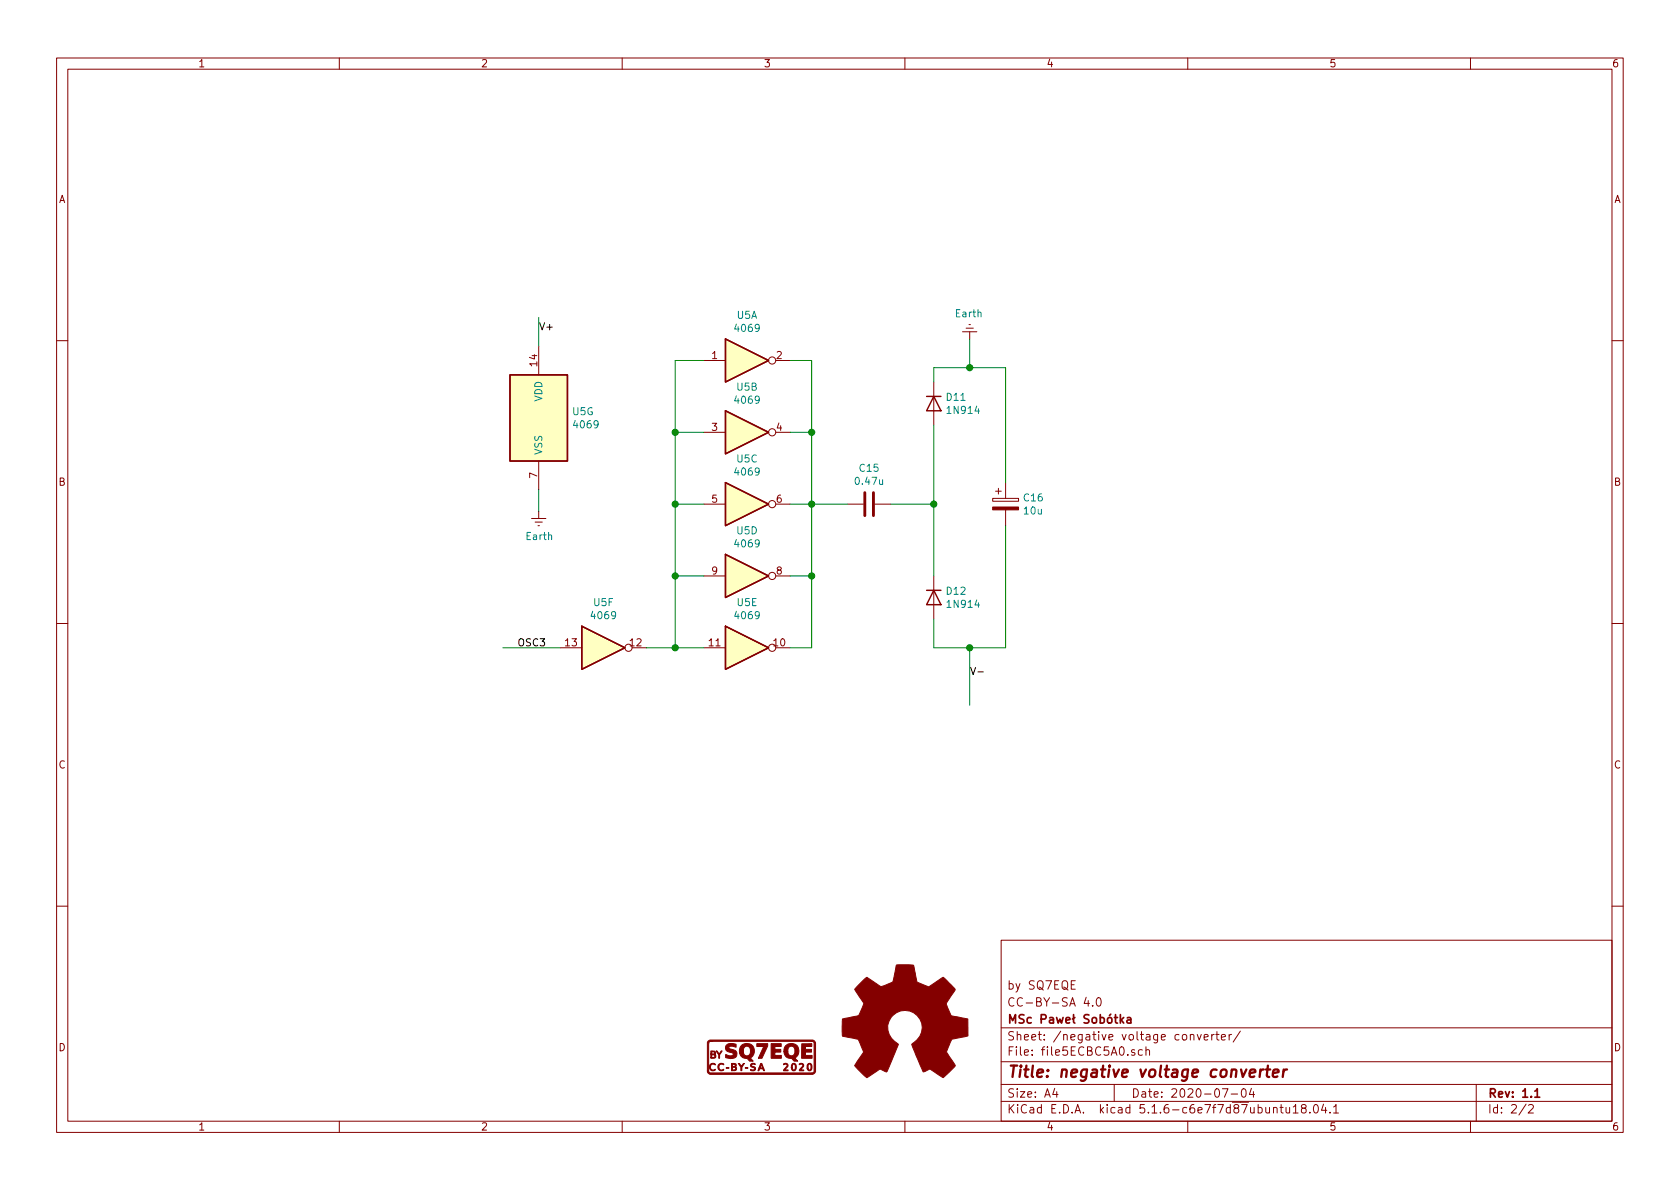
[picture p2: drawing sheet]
<svg xmlns="http://www.w3.org/2000/svg" width="297mm" height="210mm" viewBox="0 0 297 210" stroke-linecap="round" stroke-linejoin="round" font-family="sans-serif">
<g fill="none" stroke="#840000" stroke-width=".18">
<path d="M10 10.3h277v189.9h-277zM12 12.2h273v186.1h-273zM60 10.3v1.9M110 10.3v1.9M160 10.3v1.9M210 10.3v1.9M260 10.3v1.9M170.2 58.7h2.5M170.8 58h1.3M171.3 57.4h.3M171.4 58.7v1.2M10 60.2h2"/>
<path d="M95.2 61.2v5.1M124.5 63.7h3.8M124.5 76.4h3.8M137.2 63.7h2.5M137.2 76.4h2.5M165.1 67.6v7.6M285 60.2h2M94 91.7h2.5M94.6 92.3h1.3M95.1 93h.3M95.2 81.5v5.1M95.2 90.4v1.3"/>
<path d="M124.5 89.1h3.8M137.2 89.1h2.5M149.9 89.1h2.8M154.7 89.1h2.8M175.5 88.1h4.6v.5h-4.6zM176 86.9h1M176.5 86.4v1M177.8 85.3v2.8M177.8 90.2v2.8M10 110.3h2M99.1 114.5h3.8M111.8 114.5h2.5"/>
<path d="M124.5 114.5h3.8M124.5 101.8h3.8M137.2 114.5h2.5M137.2 101.8h2.5M165.1 101.8v7.7M285 110.3h2M10 160.2h2M177 166.3h108v32h-108zM190.1 173.4h-.7v1.5h.7M192 176.3l-.3 1.1h.9M192.4 176.9v1M193.2 177.8v.1"/>
<path d="M194 176.6l.3-.2a.94 .94 0 0 1 0 1.5 .79 .79 0 0 1-.3-1.3zM285 160.2h2M60 198.3v1.9M110 198.3v1.9M160 198.3v1.9M177 194.8h108M177 191.8h108M177 187.8h108M177 181.8h108M186.5 192.5l-.4 1h1M186.8 193v1M197 191.8v3"/>
<path d="M200.6 185.7l-.3-.1-.2 .2v.2l.5 .2v.3h-.5M202 185.7l-.5-.1-.2 .3v.6l.2 .1 .5-.1M202.6 185.7l.2-.1 .4 .1 .1 .9M202.6 185.1v1.5M210 198.3v1.9M210.5 183.1l.2-.2 .3 .1 .1 .9M211.7 182.9l.3 1 .4-1M212.9 183.4l.7-.1-.1-.3-.4-.1-.2 .2 .1 .7h.5M214.2 182.9v1M214.7 182.9l-.5 .3M215 182.9h.5M215.2 182.4v1.3l.3 .2"/>
<path d="M216 183.4l.7-.1-.1-.3-.4-.1-.2 .2v.7h.6M216.1 192.5h1l-.6 1.5M217.3 182.9v1M217.7 193.5h1.1M217.8 182.9l-.4 .1-.1 .2M219.3 182.3l-1.3 2M219.6 192.7l.4-.2a.94 .94 0 0 1 0 1.5 .82 .82 0 0 1-.4-1.3zM221.3 192.5l-.4 1h.9M221.6 193v1M225.2 196l.2-.2 .3 .1 .1 .9M226.3 195.8h.6M226.5 195.3v1.3l.4 .2"/>
<path d="M227.4 195.8l.1 .9 .3 .1 .2-.1M228 195.8v1M228.7 195.8l.4-.5v1.5M228.7 196.8h.8M230.4 196l-.3-.2v-.3a.48 .48 0 0 1 .8 0l-.1 .4-.7 .2v.4l.3 .3h.3l.2-.3v-.4l-.2-.1M231.6 196.7v.1M232.4 195.4l.2-.1a.8 .8 0 0 1 .5 .8 .8 .8 0 0 1-.5 .7 1 1 0 0 1-.2-1.4zM234 195.2l-.3 1.1h.9M234.4 195.8v1M235.2 196.7v.1M235.8 195.8l.4-.5v1.5M235.8 196.8h.9"/>
<path d="M260 198.3v1.9M261 191.8v6.5M269.8 195.2l-1.2 2M270.3 195.5l.2-.2h.3l.3 .5-.9 1h.9"/>
<circle cx="136.5" cy="76.4" r=".63"/>
<circle cx="136.5" cy="63.7" r=".63"/>
<circle cx="136.5" cy="89.1" r=".63"/>
<circle cx="111.1" cy="114.5" r=".63"/>
<circle cx="136.5" cy="114.5" r=".63"/>
<circle cx="136.5" cy="101.8" r=".63"/>
</g>
<path d="M198.1 179.4v1.5M198.7 179.9l-.6 .6M198.2 180.4l.5 .5M199.3 180h.6v.9M199.9 180.3l-.4 .1-.3 .2 .3 .3 .4-.1M271.4 193l.4-.5v1.5M271.4 194h.8" fill="none" stroke="#840000" stroke-width=".3"/>
<path d="M222.9 189.1l-.2 1.3M223.4 189.1a.55 .55 0 0 0-.6 .4M223.8 189.1h.8M224.2 188.4l-.2 1.8 .1 .1 .3 .1M225.1 189.8l1-.2-.1-.4-.5-.1-.4 .3v.9l.2 .1 .6-.1M227 189.1l-.2 1.3M227.6 189.1a.55 .55 0 0 0-.7 .4" fill="none" stroke="#840000" stroke-width=".41"/>
<path d="M128.3 59.9l7.6 3.8-7.6 3.9zM90.2 66.3h10.1v15.2h-10.1zM128.3 72.6l7.6 3.8-7.6 3.9zM163.8 70.1h2.6M165.1 70.1l1.3 2.5h-2.6zM128.3 85.3l7.6 3.8-7.6 3.9zM128.3 98l7.6 3.8-7.6 3.9zM102.9 110.7l7.6 3.8-7.6 3.9zM128.3 110.7l7.6 3.8-7.6 3.9zM163.8 104.4h2.6M165.1 104.4l1.3 2.5h-2.6z" fill="none" stroke="#840000" stroke-width=".25"/>
<g fill="#840000" stroke="#840000" stroke-width=".18">
<path d="M131.8 188.8h.4v.1h-.4z"/>
<path d="M128.4 188.8h.5v.1h-.5z"/>
<path d="M136.3 184.6h1.8v.5h-1.1v.5h1v.4h-1v.6h1.2v.5h-1.9z"/>
<path d="M141.8 184.6h1.7v.5h-1.1v.5h1.1v.4h-1.1v.6h1.2v.5h-1.9z"/>
<path d="M130.5 188.1h.2l.4 .5 .3-.5h.2a1.28 1.28 0 0 0-.4 1.2h-.2v-.6z"/>
<path d="M133.8 184.6h1.9v.4l-1 2.1h-.6l.9-2h-1.2z"/>
<path d="M126.6 185.9h.2l.4 .5 .3-.6 .2 .1-.5 .6v.6h-.1v-.6z"/>
<path d="M141.3 188.1h.1a.47 .47 0 0 1 .7 .2 .47 .47 0 0 1-.3 .6l-.3 .3h.6v.2h-.8l.1-.3 .5-.6a.33 .33 0 0 0-.2-.4 .33 .33 0 0 0-.4 .2z"/>
<path d="M138.6 188.1a.44 .44 0 0 1 .6 0 .44 .44 0 0 1 0 .6l-.4 .5h.5v.2h-.8l.7-1-.2-.2-.5 .1z"/>
<path d="M134.5 188.1h.2l.5 1.2h-.2l-.1-.3h-.6l-.1 .3h-.2l.2-.5 .6 .1-.2-.6-.2 .5h-.2z"/>
<path d="M142.8 188.2a.42 .42 0 0 1 .5-.1 .42 .42 0 0 1 .3 .4l-.1 .7-.5 .2-.3-.5h.2l.1 .3h.3l.1-.8a.26 .26 0 0 0-.3-.2 .26 .26 0 0 0-.2 .3v.4h-.2z"/>
<path d="M125.5 188.3l.5-.3a.35 .35 0 0 1 .5 .3 .51 .51 0 0 0-.8 0 .51 .51 0 0 0 0 .8 .51 .51 0 0 0 .8 0 .54 .54 0 0 1-.6 .2 .54 .54 0 0 1-.4-.5z"/>
<path d="M127 188.3a.49 .49 0 0 1 .5-.3 .49 .49 0 0 1 .4 .3 .5 .5 0 0 0-.8 .2v.4a.47 .47 0 0 0 .4 .3 .47 .47 0 0 0 .5-.1 .64 .64 0 0 1-.9 .1 .64 .64 0 0 1-.1-.9z"/>
<path d="M129.3 188.1h.8l.1 .2-.2 .3 .2 .2-.1 .4-.8 .2v-.2h.6l.1-.2-.1-.3h-.4v.5h-.2v-.6h.5a.2 .2 0 0 0 .2-.2 .2 .2 0 0 0-.1-.2h-.4v.4h-.2z"/>
<path d="M140.1 188.1l.2-.1a.68 .68 0 0 1 .5 .7 .68 .68 0 0 1-.6 .7l-.3-.6h.2a.29 .29 0 0 0 .1 .3 .29 .29 0 0 0 .3 0l.1-.2-.1-.6a.28 .28 0 0 0-.3-.1 .28 .28 0 0 0-.1 .4v.2h-.2z"/>
<path d="M125.7 185.8h.3a.35 .35 0 0 1 .5 .2 .35 .35 0 0 1-.2 .5l.3 .2-.1 .3-.1 .1h-.7v-.1h.5l.2-.1-.1-.3-.5-.1v.5h-.1v-.6l.6-.1v-.3h-.5v.4h-.1z"/>
<path d="M125.2 184.1l.3-.2h18.2l.5 .5v5.1l-.5 .5h-18.2l-.3-.2-.1-.4h.2l.3 .3h18.1l.2-.2v-5.1l-.2-.2-.5-.1-17.6 .1-.3 .2v.2v4.8h-.2v-5z"/>
<path d="M132.8 188.2l.4-.2 .3 .1v.2l-.4-.1a.19 .19 0 0 0-.2 .1 .19 .19 0 0 0 .1 .3l.6 .2v.3l-.3 .3-.6-.2v-.1l.5 .1 .2-.1a.58 .58 0 0 0-.6-.5z"/>
<path d="M138.9 184.9a1.38 1.38 0 0 1 2.1 .1 1.38 1.38 0 0 1-.5 2.1l.5 .5h-.6a1.81 1.81 0 0 0-1.3-.6l-.4-.5-.1-.6h.7a.63 .63 0 0 0 .5 .8 .63 .63 0 0 0 .7-.5v-.6a.66 .66 0 0 0-.8-.6 .66 .66 0 0 0-.4 .9h-.7l.1-.6z"/>
<path d="M128.4 184.8a1.68 1.68 0 0 1 1.7-.1v.5l-.7-.2h-.3l-.2 .2v.2l.7 .2a.81 .81 0 0 1 .7 1 .81 .81 0 0 1-1.1 .6l-.9-.2v-.5h.2a.83 .83 0 0 0 1.1 0v-.2l-.3-.2a.84 .84 0 0 1-.9-.4 .84 .84 0 0 1 0-.9z"/>
<path d="M131.1 184.9a1.39 1.39 0 0 1 2.1 .2 1.39 1.39 0 0 1-.5 2l.5 .5h-.7a1.67 1.67 0 0 0-1.2-.6l-.3-.3-.2-.5h.6a.62 .62 0 0 0 .7 .5 .62 .62 0 0 0 .6-.6 .72 .72 0 0 0-.2-.9 .72 .72 0 0 0-.8-.1l-.3 .4v.7h-.6v-.7z"/>
<path d="M151.8 174.2l1.5-1.4 2.4 1.6a4.7 4.7 0 0 0 2.2-.8l.6-2.9h2.9a.92 .92 0 0 1 .3 .9l.5 2.1 2 .8 2.4-1.6a.97 .97 0 0 1 .9 .6l1.4 1.5-1.5 2.4-.1 .2 .2 .6 .7 1.4 2.9 .6v3l-2.8 .6-.9 2.2 1.5 2.4-1.5 1.6a.81 .81 0 0 1-.8 .5l-2.2-1.5-1.2 .5-2-4.8a3.1 3.1 0 0 0 1.8-3.5 3.1 3.1 0 0 0-3-2.5 3.1 3.1 0 0 0-3 2.4 3.1 3.1 0 0 0 1.7 3.5l.2 .1-2.1 4.9-1.1-.5a3.5 3.5 0 0 0-1.6 1l-.8 .5-2.1-2.1a.93 .93 0 0 1 .4-.9l1.1-1.6-.9-2.1a3.7 3.7 0 0 0-1.9-.5l-1-.2v-2.9a.87 .87 0 0 1 1-.3l1.9-.4 .7-1.4a.82 .82 0 0 0 0-1.2l-1.4-2.1z"/>
<path d="M175.5 89.7h4.6v.5h-4.6z"/>
</g>
<g fill="#ffffc2" stroke="#ffffc2" stroke-width=".18">
<path d="M90.2 66.3h10.1v15.2h-10.1z"/>
<path d="M102.9 110.7l7.6 3.8-7.6 3.9z"/>
<path d="M128.3 110.7l7.6 3.8-7.6 3.9z"/>
<path d="M128.3 85.3l7.6 3.8-7.6 3.9z"/>
<path d="M128.3 59.9l7.6 3.8-7.6 3.9z"/>
<path d="M128.3 72.6l7.6 3.8-7.6 3.9z"/>
<path d="M128.3 98l7.6 3.8-7.6 3.9z"/>
</g>
<path d="M152.9 87.1v4.1M154.4 87.1v4.1" fill="none" stroke="#840000" stroke-width=".51"/>
<g fill="none" stroke="#008400" stroke-width=".18">
<path d="M95.2 56.1v5.1M171.4 59.9v5.1M119.4 76.4h5.1M124.5 63.7h-5.1v50.8M139.7 63.7h3.8v50.8h-3.8M139.7 76.4h3.8M165.1 67.6v-2.6h12.7v20.3M165.1 75.2v26.6M95.2 86.6v3.8M119.4 89.1h5.1M139.7 89.1h10.2M157.5 89.1h7.6"/>
<path d="M177.8 93v21.5h-12.7v-5M88.9 114.5h10.2M114.3 114.5h10.2M119.4 101.8h5.1M139.7 101.8h3.8M171.4 114.5v10.2"/>
</g>
<path d="M171.6 118l.5 1.3 .4-1.3M172.9 118.8h1" fill="none" stroke="#000" stroke-width=".18"/>
<g fill="#008400" stroke="#008400" stroke-width=".25">
<circle cx="171.5" cy="65" r=".51"/>
<circle cx="119.4" cy="114.5" r=".51"/>
<circle cx="119.4" cy="76.4" r=".51"/>
<circle cx="119.4" cy="101.8" r=".51"/>
<circle cx="143.5" cy="76.4" r=".51"/>
<circle cx="143.5" cy="101.8" r=".51"/>
<circle cx="171.5" cy="114.5" r=".51"/>
<circle cx="165.1" cy="89.1" r=".51"/>
<circle cx="143.5" cy="89.1" r=".51"/>
<circle cx="119.4" cy="89.1" r=".51"/>
</g>
<text font-size="2.8" fill="#840000" x="178" y="190.5">Title: negative voltage converter</text>
<g font-size="2.1" fill="#840000">
<text x="178" y="178">CC-BY-SA 4.0</text>
<text x="178" y="175">by SQ7EQE</text>
<text x="178" y="184">Sheet: /negative voltage converter/</text>
<text x="178" y="181">MSc Pawe Sobótka</text>
<text x="178" y="186.7">File: file5ECBC5A0.sch</text>
<text x="178" y="196.9">KiCad E.D.A. kicad 5.1.6-c6e7f7d87ubuntu18.04.1</text>
<text x="178" y="194.1">Size: A4</text>
<text x="200" y="194.1">Date: 2020-07-04</text>
<text x="263" y="194.1">Rev: 1.1</text>
<text x="263" y="196.9">Id: 2/2</text>
</g>
<g font-size="1.8" fill="#840000">
<text x="35" y="11.9">1</text>
<text x="85" y="11.9">2</text>
<text x="135" y="11.9">3</text>
<text x="185" y="11.9">4</text>
<text x="235" y="11.9">5</text>
<text x="285" y="11.9">6</text>
<text x="10.4" y="35.9">A</text>
<text x="285.4" y="35.9">A</text>
<text x="95" y="64.7" transform="rotate(-90 95 64.7)">14</text>
<text x="125.9" y="63.5">1</text>
<text x="137.3" y="63.5">2</text>
<text x="125.9" y="76.2">3</text>
<text x="137.3" y="76.2">4</text>
<text x="10.4" y="85.9">B</text>
<text x="95" y="84.6" transform="rotate(-90 95 84.6)">7</text>
<text x="125.9" y="88.9">5</text>
<text x="137.3" y="88.9">6</text>
<text x="285.4" y="85.9">B</text>
<text x="125.9" y="101.6">9</text>
<text x="137.3" y="101.6">8</text>
<text x="100" y="114.3">13</text>
<text x="111.4" y="114.3">12</text>
<text x="125.4" y="114.3">11</text>
<text x="136.8" y="114.3">10</text>
<text x="10.4" y="135.9">C</text>
<text x="285.4" y="135.9">C</text>
<text x="10.4" y="185.9">D</text>
<text x="285.4" y="185.9">D</text>
<text x="35" y="199.9">1</text>
<text x="85" y="199.9">2</text>
<text x="135" y="199.9">3</text>
<text x="185" y="199.9">4</text>
<text x="235" y="199.9">5</text>
<text x="285" y="199.9">6</text>
</g>
<g font-size="1.8">
<text x="95.2" y="58.4">V+</text>
<text x="91.4" y="114.3">OSC3</text>
</g>
<g font-size="1.8" fill="#008484">
<text x="130.1" y="58.7">4069</text>
<text x="130.3" y="56.4">U5A</text>
<text x="169" y="56.1">Earth</text>
<text x="95.9" y="71" transform="rotate(-90 95.9 71)">VDD</text>
<text x="130.1" y="71.4">4069</text>
<text x="130.3" y="69.1">U5B</text>
<text x="167.4" y="70.9">D11</text>
<text x="101.3" y="73.4">U5G</text>
<text x="101.6" y="75.7">4069</text>
<text x="167.7" y="73.2">1N914</text>
<text x="95.9" y="80.5" transform="rotate(-90 95.9 80.5)">VSS</text>
<text x="130.3" y="81.8">U5C</text>
<text x="152" y="83.4">C15</text>
<text x="130.1" y="84.1">4069</text>
<text x="151.4" y="85.7">0.47u</text>
<text x="181.1" y="88.7">C16</text>
<text x="93.1" y="95.5">Earth</text>
<text x="130.3" y="94.5">U5D</text>
<text x="181.1" y="91">10u</text>
<text x="130.1" y="96.8">4069</text>
<text x="105" y="107.2">U5F</text>
<text x="130.4" y="107.2">U5E</text>
<text x="167.4" y="105.2">D12</text>
<text x="167.7" y="107.5">1N914</text>
<text x="104.7" y="109.5">4069</text>
<text x="130.1" y="109.5">4069</text>
</g>
</svg>
